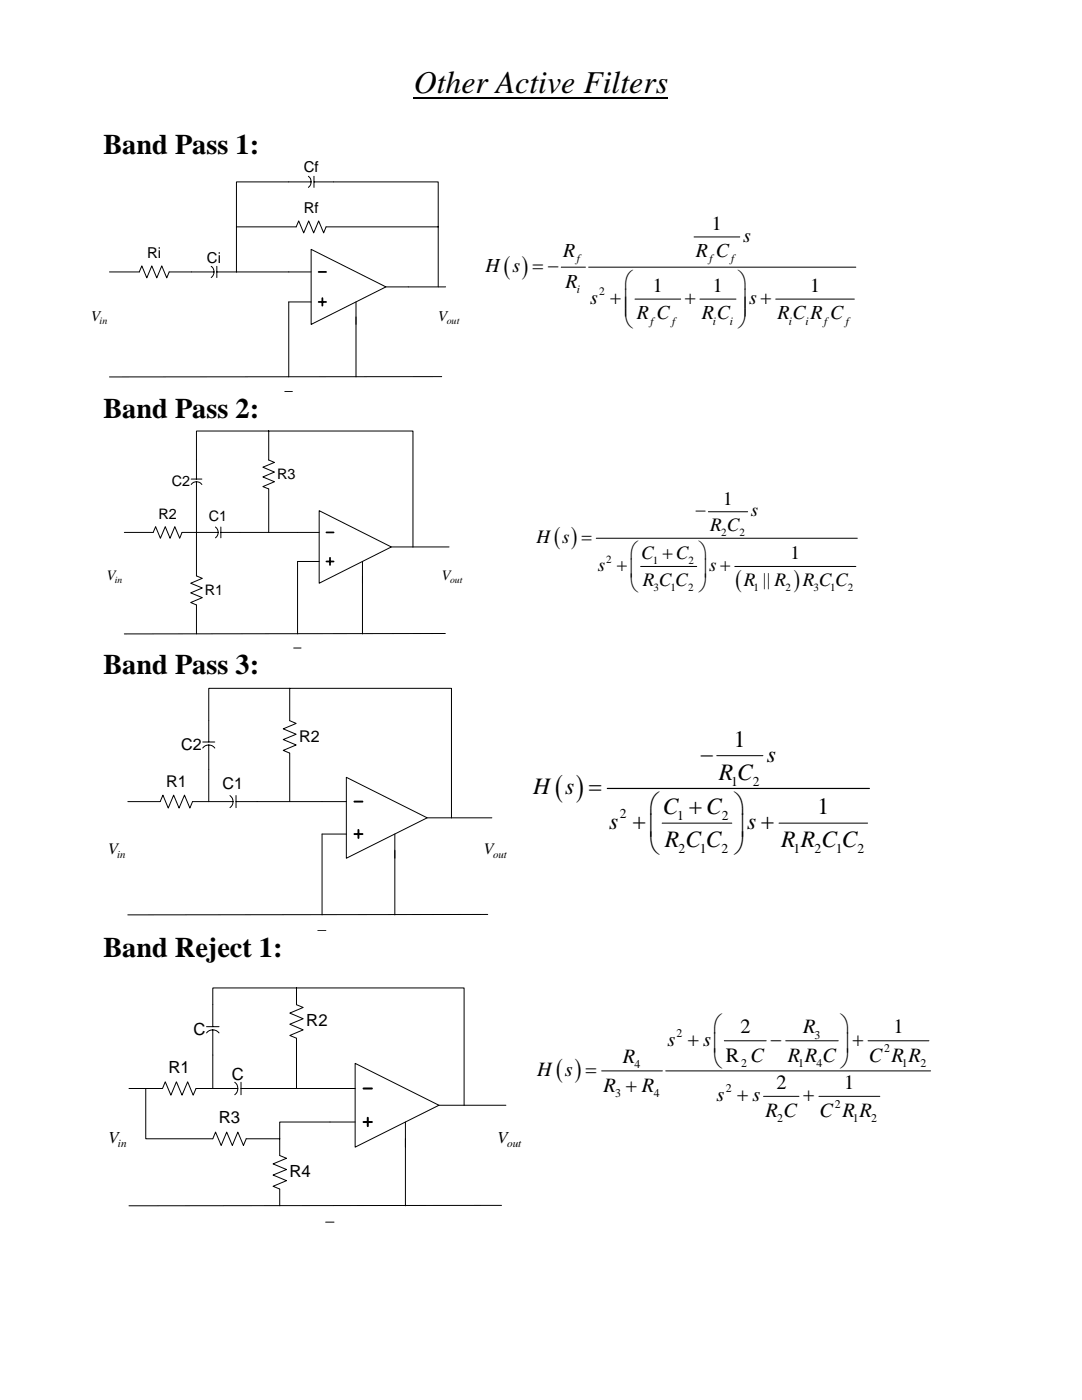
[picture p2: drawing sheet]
<svg xmlns="http://www.w3.org/2000/svg" width="216mm" height="279mm" viewBox="0 0 216 279" stroke-linecap="round" stroke-linejoin="round" font-family="sans-serif">
<path d="M82.5 19.5h50.8" fill="none" stroke="#000" stroke-width=".32"/>
<path d="M62.1 49.8l14.9 7.5-14.9 7.4z" fill-rule="evenodd" fill="#fff" stroke="#000" stroke-width=".2"/>
<g fill="none" stroke="#000" stroke-width=".2">
<path d="M61.5 35.2a1.4 1.4 0 0 1 0 2.2M62.1 36.3h-14.9v18M62.7 36.3h24.7v21M62.7 35.2v2.2M21.8 54.3h6l.5-1.2 1 2.4 1-2.4 1 2.4 1-2.4 1 2.4 .5-1.2h8.9M42.1 53.1a1.39 1.39 0 0 1 0 2.3M43.3 54.3h18.8M43.3 53.1v2.3M47.2 45.3h11.9l.5-1.2 1 2.4 1-2.4 1 2.4 1-2.4 1 2.4 .5-1.2h22.3M77 57.3h11.9M112 53.3h4.8M117.5 53.3h53.3"/>
<path d="M126.7 59.7h9.1M138.5 47.3h9.1M139.7 59.7h7.2M154.8 59.7h15.7M56.8 78.1h1.5M62.1 60.3h-4.5v14.9M71 60.3v14.9M88.1 75.2h-66.3"/>
</g>
<path d="M63.6 54.3h1.5M64.3 59.5v1.5M63.6 60.3h1.5" fill="none" stroke="#000" stroke-width=".36"/>
<path d="M63.7 101.9l14.4 7.3-14.4 7.2z" fill-rule="evenodd" fill="#fff" stroke="#000" stroke-width=".2"/>
<g fill="none" stroke="#000" stroke-width=".2">
<path d="M38.1 96.7a1.31 1.31 0 0 1 2.2 0M38.1 95.6h2.2M39.2 96.1v18.8l1.2 .5-2.3 1 2.3 .9-2.3 1 2.3 1-2.3 .9 1.1 .5v5.8M53.6 86v5.8l1.2 .5-2.3 .9 2.3 1-2.3 1 2.3 .9-2.3 1 1.1 .5v8.7M53.6 86h-14.4v9.6M53.6 86h28.8v23.2M24.8 106.3h5.8l.5-1.2 .9 2.3 1-2.3 .9 2.3 1-2.3 1 2.3 .4-1.1h7.2M43 105.2a1.33 1.33 0 0 1 0 2.1M44.1 106.3h19.6M44.1 105.2v2.1M63.7 112.1h-4.3v14.4M72.3 112.1v14.4"/>
<path d="M78.1 109.2h11.5M119 107.4h52.1M127.8 113.1h11.2M141.4 102.1h7.8M146.6 113.1h24.2M58.6 129.3h1.5M88.9 126.4l-64.1 .1"/>
</g>
<path d="M65.1 106.3h1.5M65.1 112.1h1.5M65.8 111.3v1.5" fill="none" stroke="#000" stroke-width=".35"/>
<path d="M69.1 155.1l16.1 8.1-16.1 8.1z" fill-rule="evenodd" fill="#fff" stroke="#000" stroke-width=".2"/>
<g fill="none" stroke="#000" stroke-width=".2">
<path d="M57.8 137.4v6.4l1.3 .6-2.6 1.1 2.6 1-2.6 1.1 2.6 1.1-2.6 1.1 1.3 .5v9.7M57.8 137.4h-16.1v10.7M57.8 137.4h32.3v25.8M25.5 160h6.5l.5-1.3 1.1 2.6 1-2.6 1.1 2.6 1.1-2.6 1.1 2.6 .5-1.3h8.1M40.4 149.3a1.49 1.49 0 0 1 2.5 0M40.4 148.1h2.5M41.7 148.7v11.3M45.9 158.8a1.49 1.49 0 0 1 0 2.4M47.1 160h22M47.1 158.8v2.4M143 150.8h9.2M69.1 166.5h-4.8v16.1"/>
<path d="M78.8 166.5v16.1M85.2 163.2h12.9M132.1 164.3h13.9M155.4 164.3h17.7M63.4 185.7h1.6M97.3 182.5l-71.8 .1"/>
</g>
<path d="M70.7 160h1.6M70.7 166.5h1.6M71.5 165.6v1.6" fill="none" stroke="#000" stroke-width=".39"/>
<path d="M121.2 157.4h52.3" fill="none" stroke="#000" stroke-width=".24"/>
<path d="M70.9 212.2l16.7 8.4-16.7 8.3z" fill-rule="evenodd" fill="#fff" stroke="#000" stroke-width=".2"/>
<g fill="none" stroke="#000" stroke-width=".2">
<path d="M59.2 197.2v3.3l1.3 .6-2.7 1.1 2.7 1.1-2.7 1.1 2.7 1.1-2.7 1.2 1.4 .5v10M59.2 197.2h-16.7v7.7M59.2 197.2h33.4v23.4M25.7 217.2h6.7l.6-1.3 1.1 2.7 1.1-2.7 1.1 2.7 1.1-2.7 1.1 2.7 .6-1.4h8.4M29.1 217.2v10.1h13.4l.5-1.4 1.1 2.7 1.1-2.7 1.2 2.7 1.1-2.7 1.1 2.7 .5-1.3h6.7M41.2 206.1a1.58 1.58 0 0 1 2.5 0M41.2 204.9h2.5M42.5 205.5v11.7M46.8 216a1.58 1.58 0 0 1 0 2.5M48.1 217.2h22.8M48.1 216v2.5M120.1 213.7h12.1"/>
<path d="M132.8 213.7h52.9M144.5 207.7h8.4M152.4 218.8h7M156.8 207.7h10.5M163.4 218.8h12.2M173.2 207.7h12.2M55.8 227.3v3.3l1.4 .6-2.7 1.1 2.7 1.1-2.7 1.1 2.7 1.1-2.7 1.1 1.3 .6v3.3M70.9 223.9h-15.1v3.4M80.9 223.9v16.7M87.6 220.6h13.3M65 243.9h1.7M100.1 240.6h-74.4"/>
</g>
<path d="M72.5 217.2h1.7M72.5 223.9h1.7M73.4 223.1v1.6" fill="none" stroke="#000" stroke-width=".4"/>
<text font-size="6.3" x="82.5" y="18.6">Other Active Filters</text>
<text font-size="6.2" x="110.7" y="158.8">( )</text>
<g font-size="5.7">
<text x="20.6" y="30.6">Band Pass 1:</text>
<text x="20.6" y="83.4">Band Pass 2:</text>
<text x="20.6" y="134.6">Band Pass 3:</text>
<text x="20.6" y="191">Band Reject 1:</text>
</g>
<text font-size="5.3" x="111" y="215">( )</text>
<text font-size="5.2" x="100.6" y="54.6">( )</text>
<g font-size="5">
<text x="110.6" y="108.6">( )</text>
<text x="146.7" y="117.2">(</text>
<text x="158.4" y="117.2">)</text>
</g>
<g font-size="4.7">
<text x="146.4" y="149.1">1</text>
<text x="139.8" y="152">−</text>
<text x="143.5" y="155.6">RC</text>
<text x="153" y="152">s</text>
<text x="106.4" y="158.5">H s =</text>
<text x="121.6" y="165.4">s +</text>
<text x="129.6" y="162.2">⎛C +C ⎞</text>
<text x="129.6" y="166.6">⎜</text>
<text x="146.7" y="166.6">⎟</text>
<text x="149.1" y="165.4">s +</text>
<text x="163.1" y="162.5">1</text>
<text x="129.6" y="170.3">⎝</text>
<text x="132.7" y="169.1">R C C</text>
<text x="146.7" y="170.3">⎠</text>
<text x="155.9" y="169.1">R R C C</text>
</g>
<g font-size="4.1">
<text x="133.2" y="208.7">s + s</text>
<text x="142.4" y="205.9">⎛</text>
<text x="142.4" y="209.8">⎜</text>
<text x="147.8" y="206.2">2</text>
<text x="153.8" y="208.7">−</text>
<text x="160.2" y="206.2">R</text>
<text x="167.8" y="205.9">⎞</text>
<text x="167.8" y="209.8">⎟</text>
<text x="170.1" y="208.7">+</text>
<text x="178.3" y="206.2">1</text>
<text x="107.2" y="214.7">H s =</text>
<text x="124.3" y="212.2">R</text>
<text x="142.4" y="212.9">⎝</text>
<text x="144.8" y="211.9">R C</text>
<text x="157.2" y="211.9">R R C</text>
<text x="167.8" y="212.9">⎠</text>
<text x="173.3" y="211.9">C R R</text>
<text x="120.4" y="217.9">R + R</text>
<text x="143" y="219.8">s + s</text>
<text x="154.9" y="217.3">2</text>
<text x="160.3" y="219.8">+</text>
<text x="168.5" y="217.3">1</text>
<text x="152.7" y="222.9">R C</text>
<text x="163.5" y="222.9">C R R</text>
</g>
<g font-size="4">
<text x="142.1" y="45.8">1</text>
<text x="112.4" y="51.4">R</text>
<text x="138.9" y="51.4">R C</text>
<text x="148.3" y="48.3">s</text>
<text x="96.9" y="54.3">H s = −</text>
<text x="112.9" y="57.4">R</text>
<text x="124.6" y="57.5">⎛</text>
<text x="130.3" y="58.2">1</text>
<text x="142.3" y="58.2">1</text>
<text x="147.4" y="57.5">⎞</text>
<text x="161.6" y="58.2">1</text>
<text x="117.8" y="60.7">s +⎜</text>
<text x="124.6" y="65.3">⎝</text>
<text x="127.1" y="63.8">R C</text>
<text x="136.7" y="60.7">+</text>
<text x="140" y="63.8">RC</text>
<text x="147.4" y="61.2">⎟s +</text>
<text x="147.4" y="65.3">⎠</text>
<text x="155.2" y="63.8">RC R C</text>
</g>
<g font-size="3.8">
<text x="144.3" y="100.7">1</text>
<text x="138.8" y="103.1">−</text>
<text x="141.7" y="106">R C</text>
<text x="149.8" y="103.1">s</text>
<text x="107" y="108.4">H s =</text>
<text x="125.8" y="111.4">⎛C +C ⎞</text>
<text x="157.8" y="111.7">1</text>
<text x="119.3" y="114">s +⎜</text>
<text x="125.8" y="118">⎝</text>
<text x="128.3" y="116.9">R CC</text>
<text x="139.6" y="114.9">⎟s +</text>
<text x="139.6" y="118">⎠</text>
<text x="148.4" y="116.9">R || R</text>
<text x="160.2" y="116.9">R CC</text>
</g>
<g font-size="3.3">
<text x="38.6" y="206.5">C</text>
<text x="61.1" y="204.9">R2</text>
<text x="33.6" y="214.2">R1</text>
<text x="46.3" y="215.6">C</text>
<text x="43.6" y="224.2">R3</text>
<text x="21.7" y="228.1">V</text>
<text x="99.3" y="228.1">V</text>
<text x="57.8" y="235">R4</text>
</g>
<g font-size="3.2">
<text x="36.2" y="149.6">C2</text>
<text x="59.7" y="148">R2</text>
<text x="33.1" y="157">R1</text>
<text x="44.4" y="157.5">C1</text>
<text x="21.6" y="170.5">V</text>
<text x="96.5" y="170.5">V</text>
</g>
<g font-size="3">
<text x="60.6" y="34.4">Cf</text>
<text x="60.6" y="42.5">Rf</text>
<text x="29.4" y="51.5">Ri</text>
<text x="41.3" y="52.5">Ci</text>
<text x="18.2" y="64">V</text>
<text x="87.4" y="64">V</text>
</g>
<g font-size="2.9">
<text x="55.3" y="95.6">R3</text>
<text x="34.3" y="97">C2</text>
<text x="31.6" y="103.6">R2</text>
<text x="41.7" y="104.1">C1</text>
<text x="21.3" y="115.7">V</text>
<text x="40.9" y="118.7">R1</text>
<text x="88.2" y="115.7">V</text>
</g>
<g font-size="2.7">
<text x="145.9" y="156.8">1</text>
<text x="150.2" y="156.8">2</text>
<text x="123.7" y="163.3">2</text>
<text x="135.1" y="163.7">1</text>
<text x="144.1" y="163.7">2</text>
<text x="135.4" y="170.3">2</text>
<text x="139.6" y="170.3">1</text>
<text x="144" y="170.3">2</text>
<text x="158.3" y="170.3">1</text>
<text x="162.5" y="170.3">2</text>
<text x="166.8" y="170.3">1</text>
<text x="171.1" y="170.3">2</text>
</g>
<g font-size="2.4">
<text x="135" y="206.9">2</text>
<text x="162.5" y="207.3">3</text>
<text x="126.6" y="213.2">4</text>
<text x="147.9" y="212.9">2</text>
<text x="159.3" y="212.9">1</text>
<text x="162.9" y="212.9">4</text>
<text x="176.4" y="210">2</text>
<text x="180" y="212.9">1</text>
<text x="183.6" y="212.9">2</text>
<text x="122.7" y="218.9">3</text>
<text x="130.5" y="218.9">4</text>
<text x="144.8" y="218">2</text>
<text x="166.6" y="221.1">2</text>
<text x="155.1" y="224">2</text>
<text x="170.2" y="224">1</text>
<text x="173.8" y="224">2</text>
</g>
<g font-size="2.3">
<text x="115.1" y="52.4">f</text>
<text x="141.6" y="52.4">f</text>
<text x="145.9" y="52.4">f</text>
<text x="115.1" y="58.5">i</text>
<text x="119.5" y="58.9">2</text>
<text x="129.8" y="64.8">f</text>
<text x="134.1" y="64.8">f</text>
<text x="142.3" y="64.8">i</text>
<text x="145.6" y="64.8">i</text>
<text x="157.4" y="64.8">i</text>
<text x="160.7" y="64.8">i</text>
<text x="164.4" y="64.8">f</text>
<text x="168.7" y="64.8">f</text>
</g>
<g font-size="2.2">
<text x="143.9" y="107">2</text>
<text x="147.6" y="107">2</text>
<text x="121" y="112.3">2</text>
<text x="130.2" y="112.6">1</text>
<text x="137.4" y="112.6">2</text>
<text x="130.4" y="117.9">3</text>
<text x="133.8" y="117.9">1</text>
<text x="137.3" y="117.9">2</text>
<text x="150.3" y="117.9">1</text>
<text x="156.7" y="117.9">2</text>
<text x="162.3" y="117.9">3</text>
<text x="165.7" y="117.9">1</text>
<text x="169.2" y="117.9">2</text>
<text x="23.4" y="171.3">in</text>
<text x="98.4" y="171.3">out</text>
<text x="23.5" y="228.9">in</text>
<text x="101.2" y="228.9">out</text>
</g>
<g font-size="2">
<text x="19.9" y="64.7">in</text>
<text x="89.1" y="64.7">out</text>
</g>
<g font-size="1.9">
<text x="22.9" y="116.4">in</text>
<text x="89.8" y="116.4">out</text>
</g>
</svg>
